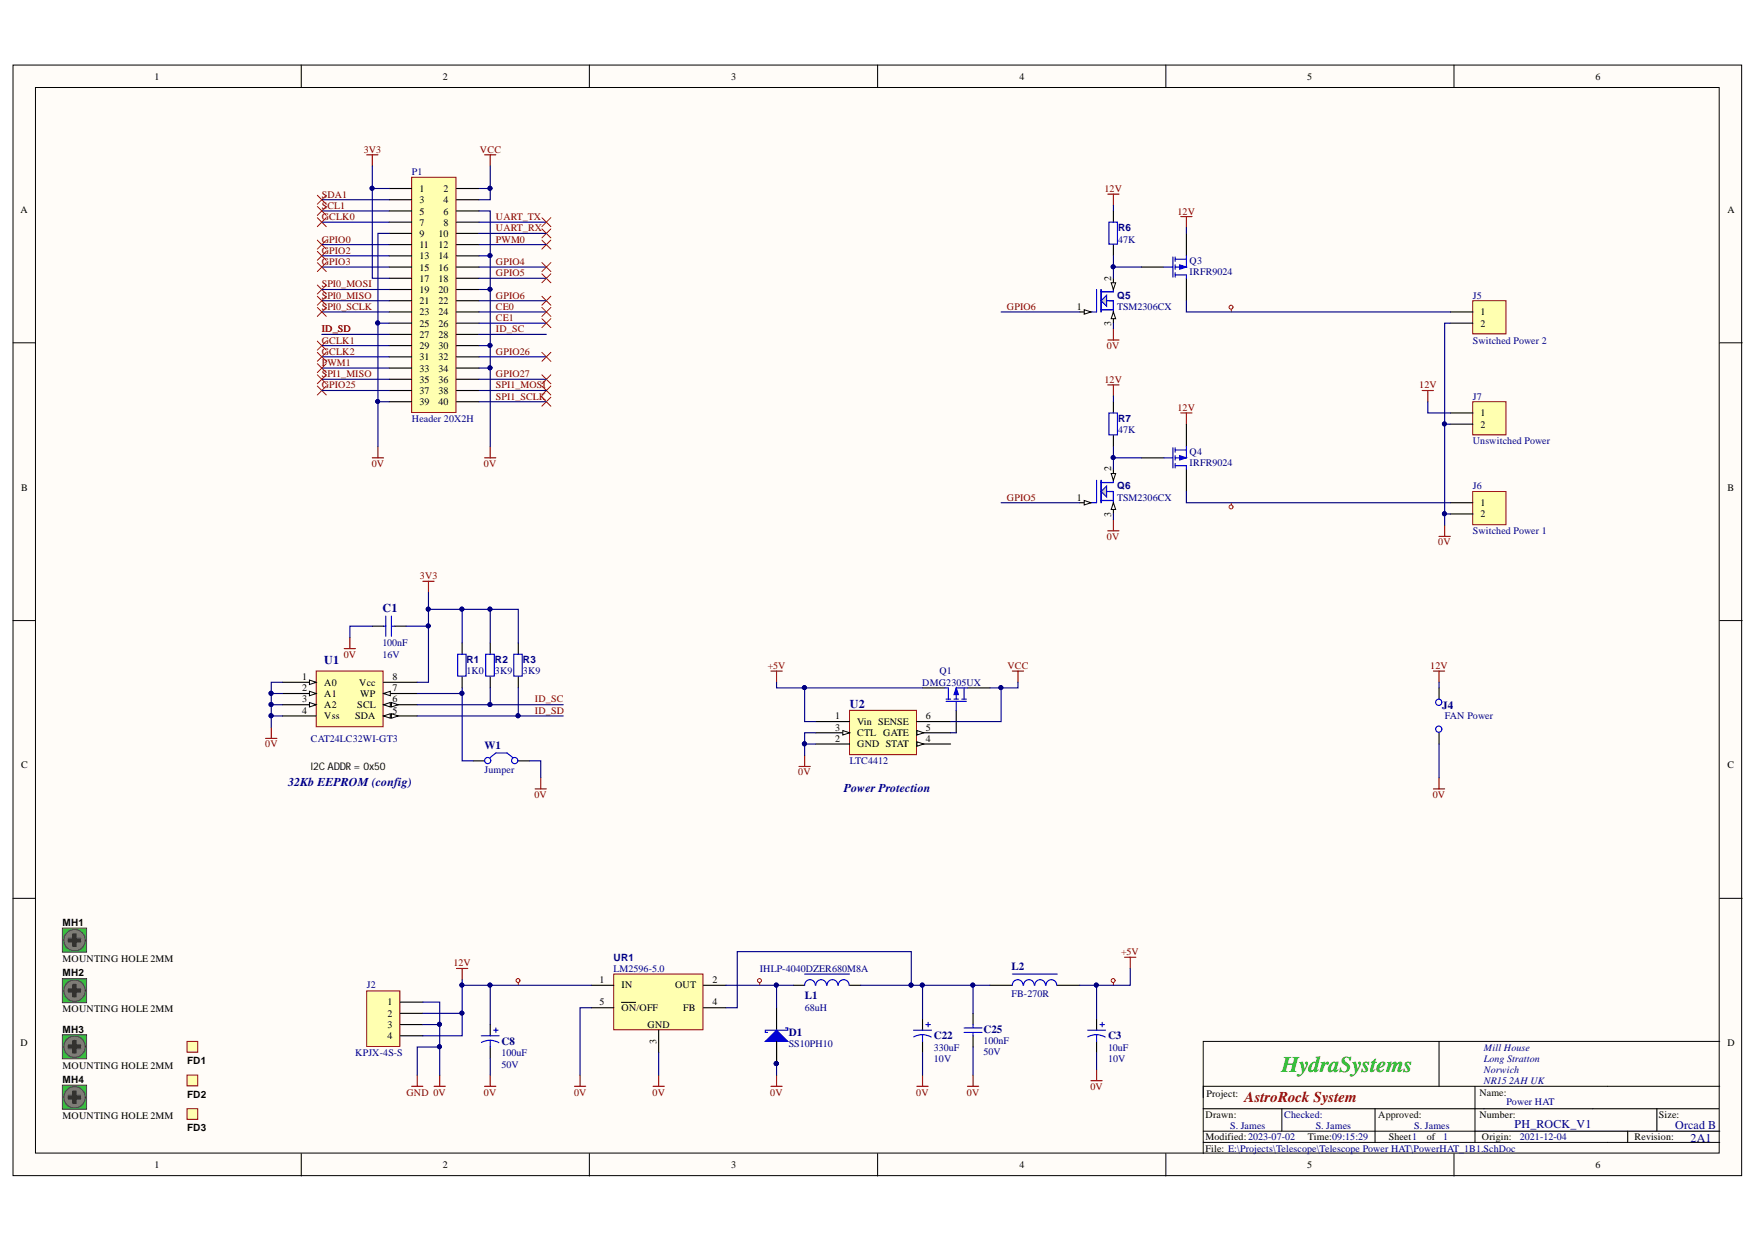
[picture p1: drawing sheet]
# Altium project PowerHAT.PrjPCB
1 sheet, 35 parts. Net scope: global (net labels, ports and power ports of the same name join across sheets).
Board file: PowerHAT_1B2.PcbDoc

## Sheet PowerHAT_1B1.SchDoc: Power HAT
size OrCAD B; Date: 2021-12-04; ApprovedBy: S. James; CheckedBy: S. James; Author: S. James; CompanyName: HydraSystems; DrawnBy: S. James; Address1: Mill House; Address2: Long Stratton; Address3: Norwich; Address4: NR15 2AH UK; DocumentNumber: PH_ROCK_V1; Revision: 2A1; SheetNumber: 1; SheetTotal: 1; Project: AstroRock System

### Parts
C1  100nF  Voltage: 16V  [0603_C]
C3  10uF  Voltage: 10V  [1206]
C8  100uF  Voltage: 50V  [CASE H]
C22  330uF  Voltage: 10V  [2812]
C25  100nF  Voltage: 50V  [SM/R_0603]
D1  SS10PH10  [TO-277A]
FD1  Fiducial  [Fiducial]  (value not drawn)  (no BOM)
FD2  Fiducial  [Fiducial]  (value not drawn)  (no BOM)
FD3  Fiducial  [Fiducial]  (value not drawn)  (no BOM)
J2  KPJX-4S-S  [KPJX-4S-S]
J4  FAN Power  [CON2]
J5  Switched Power 2  [DCJ250-20]
J6  Switched Power 1  [DCJ250-20]
J7  Unswitched Power  [DCJ250-20]
L1  68uH  Part Number 68: IHLP-4040DZER680M8A  [IHLP4040DZER]
L2  FB-270R  [2220]
MH1  MOUNTING HOLE 2MM  [MOUNTING_HOLE_2MM]  (no BOM)
MH2  MOUNTING HOLE 2MM  [MOUNTING_HOLE_2MM]  (no BOM)
MH3  MOUNTING HOLE 2MM  [MOUNTING_HOLE_2MM]  (no BOM)
MH4  MOUNTING HOLE 2MM  [MOUNTING_HOLE_2MM]  (no BOM)
P1  Header 20X2H  [Header40 Invert]
Q1  DMG2305UX  [DMG2305]
Q3  IRFR9024  [TO-252AA]
Q4  IRFR9024  [TO-252AA]
Q5  TSM2306CX  [FDV301N]
Q6  TSM2306CX  [FDV301N]
R1  1K0  [SM/R_0603]
R2  3K9  [SM/R_0603]
R3  3K9  [SM/R_0603]
R6  47K  [SM/R_0603]
R7  47K  [SM/R_0603]
U1  CAT24LC32WI-GT3  [SO-8]
U2  LTC4412  [SOT23-6_M]
UR1  LM2596-5.0  [LM2596]
W1  Jumper  [Link2]

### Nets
0V: C1.1 C3.2 C8.2 C22.2 C25.1 D1.2(A1) D1.3(A2) J2.1 J2.3 J4.1(C1) J5.2 J6.2 J7.2 P1.6 P1.9 P1.14 P1.20 P1.25 P1.30 P1.34 P1.39 Q5.3(S) Q6.3(S) U1.1(A0) U1.2(A1) U1.3(A2) U1.4(Vss) U2.2(GND) U2.3(CTL) UR1.3(GND) UR1.5(~{ON}/OFF) W1.2(C2)  [also labelled GND]
3V3: C1.2 P1.1 P1.17 R1.2 R2.2 R3.2 U1.8(Vcc)
12V: C8.1 J2.2 J2.4 J4.2(C2) J7.1 Q3.3(S) Q4.3(S) R6.2 R7.2 UR1.1(IN)
+5V: C3.1 L2.2 Q1.1(D) U2.1(Vin)
VCC: P1.2 P1.4 Q1.3(S) U2.6(SENSE)
CE0: P1.24
CE1: P1.26
GCLK0: P1.7
GCLK1: P1.29
GCLK2: P1.31
GPIO0: P1.11
GPIO2: P1.13
GPIO3: P1.15
GPIO4: P1.16
GPIO5: P1.18 Q6.1(G)
GPIO6: P1.22 Q5.1(G)
GPIO25: P1.37
GPIO26: P1.32
GPIO27: P1.36
ID_SC: P1.28 R2.1 U1.6(SCL)
ID_SD: P1.27 R3.1 U1.5(SDA)
PWM0: P1.12
PWM1: P1.33
SCL1: P1.5
SDA1: P1.3
SPI0_MISO: P1.21
SPI0_MOSI: P1.19
SPI0_SCLK: P1.23
SPI1_MISO: P1.35
SPI1_MOSI: P1.38
SPI1_SCLK: P1.40
UART_RX: P1.10
UART_TX: P1.8
NetC22_1: C22.1 C25.2 L1.2 L2.1 UR1.4(FB)
NetD1_1: D1.1(K) L1.1 UR1.2(OUT)
NetJ5_1: J5.1 Q3.1(D)
NetJ6_1: J6.1 Q4.1(D)
NetQ1_2: Q1.2(G) U2.5(GATE)
NetQ3_2: Q3.2(G) Q5.2(D) R6.1
NetQ4_2: Q4.2(G) Q6.2(D) R7.1
NetR1_1: R1.1 U1.7(WP) W1.1(C1)

Not connected (* = marked no-connect by the designer): MH1 MOUNT; MH2 MOUNT; MH3 MOUNT; MH4 MOUNT; U2 4(STAT)

### Layout directives
net class PowerClass: 12V, +5V, NetD1_1, NetJ5_1, NetJ6_1

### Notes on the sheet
- 32Kb EEPROM (config)
- I2C ADDR = 0x50
- (near U2) Power Protection
